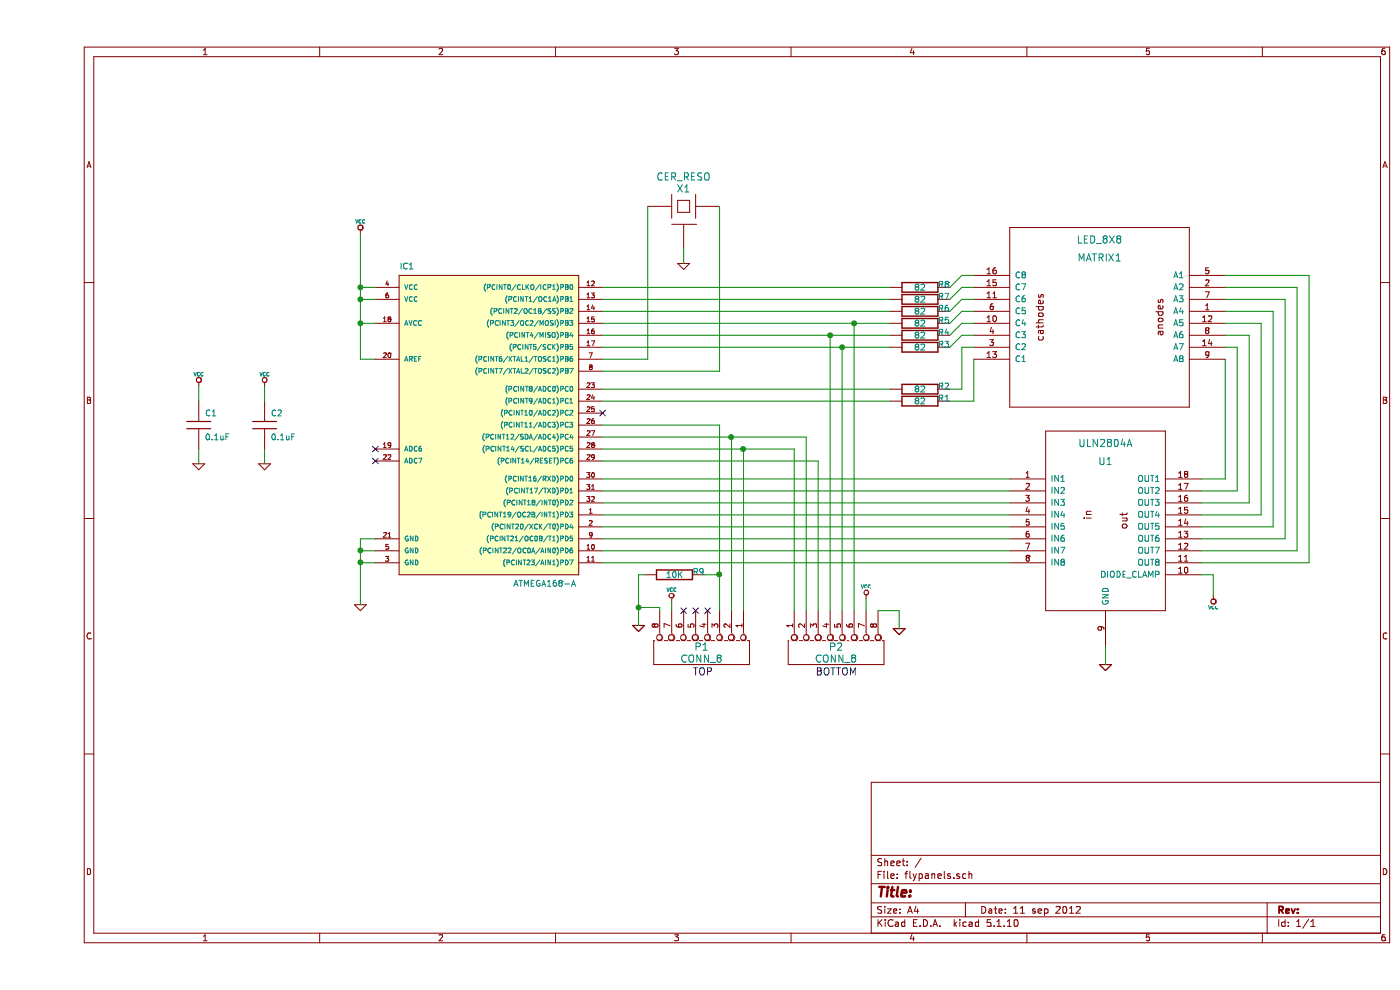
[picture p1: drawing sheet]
EESchema Schematic File Version 4
EELAYER 30 0
EELAYER END
$Descr A4 11693 8268
encoding utf-8
Sheet 1 1
Title ""
Date "11 sep 2012"
Rev ""
Comp ""
Comment1 ""
Comment2 ""
Comment3 ""
Comment4 ""
$EndDescr
Wire Wire Line
	2825 4700 2700 4700
Wire Wire Line
	2825 4500 2700 4500
Wire Wire Line
	2825 2700 2700 2700
Wire Wire Line
	2700 2400 2825 2400
Wire Wire Line
	5100 1725 5100 3000
Wire Wire Line
	5100 3000 4725 3000
Wire Wire Line
	1350 3225 1350 3350
Connection ~ 6725 2900
Wire Wire Line
	6725 5100 6725 2900
Wire Wire Line
	7825 2300 7725 2300
Wire Wire Line
	7725 2300 7625 2400
Wire Wire Line
	7825 2500 7725 2500
Wire Wire Line
	7725 2500 7625 2600
Wire Wire Line
	7625 2700 7725 2600
Wire Wire Line
	7825 2700 7725 2700
Wire Wire Line
	7825 2800 7725 2800
Wire Wire Line
	10525 2400 10525 4600
Wire Wire Line
	10325 2600 10325 4400
Wire Wire Line
	10125 2800 10125 4200
Wire Wire Line
	9925 3000 9925 4000
Connection ~ 5700 4800
Wire Wire Line
	5575 4800 5700 4800
Connection ~ 5800 3650
Wire Wire Line
	6425 5100 6425 3650
Wire Wire Line
	6425 3650 5800 3650
Wire Wire Line
	7025 5100 7200 5100
Wire Wire Line
	4725 3550 5700 3550
Wire Wire Line
	5800 5100 5800 3650
Wire Wire Line
	5025 5075 5200 5075
Wire Wire Line
	5200 5075 5200 5100
Wire Wire Line
	4725 4500 8125 4500
Wire Wire Line
	8125 4600 4725 4600
Wire Wire Line
	4725 4400 8125 4400
Wire Wire Line
	4725 4300 8125 4300
Wire Wire Line
	4725 4000 8125 4000
Wire Wire Line
	7825 2900 7725 2900
Wire Wire Line
	9725 4700 10625 4700
Wire Wire Line
	9925 2300 10625 2300
Wire Wire Line
	9725 4500 10425 4500
Wire Wire Line
	9925 2500 10425 2500
Wire Wire Line
	9725 4300 10225 4300
Wire Wire Line
	9925 2700 10225 2700
Wire Wire Line
	9725 4100 10025 4100
Wire Wire Line
	9925 2900 10025 2900
Wire Wire Line
	7125 3350 4725 3350
Wire Wire Line
	4725 3250 7125 3250
Wire Wire Line
	8925 5550 8925 5400
Wire Wire Line
	2700 1950 2700 2400
Wire Wire Line
	7125 2800 6625 2800
Wire Wire Line
	4725 2600 7125 2600
Wire Wire Line
	4725 2400 7125 2400
Connection ~ 2700 2700
Connection ~ 2700 2400
Connection ~ 2700 4600
Wire Wire Line
	2700 4500 2700 4600
Connection ~ 2700 4700
Connection ~ 2700 2500
Wire Wire Line
	7125 2500 4725 2500
Wire Wire Line
	4725 2700 6825 2700
Wire Wire Line
	4725 2900 6725 2900
Wire Wire Line
	9925 4000 9725 4000
Wire Wire Line
	10125 2800 9925 2800
Wire Wire Line
	10125 4200 9725 4200
Wire Wire Line
	10325 2600 9925 2600
Wire Wire Line
	10325 4400 9725 4400
Wire Wire Line
	10525 2400 9925 2400
Wire Wire Line
	10525 4600 9725 4600
Wire Wire Line
	7825 3000 7825 3350
Wire Wire Line
	7825 3350 7625 3350
Wire Wire Line
	9725 4800 9825 4800
Wire Wire Line
	9825 4800 9825 4975
Wire Wire Line
	4725 4100 8125 4100
Wire Wire Line
	4725 4200 8125 4200
Wire Wire Line
	4725 4700 8125 4700
Wire Wire Line
	5300 5025 5300 5100
Wire Wire Line
	5700 3550 5700 4800
Wire Wire Line
	5900 5100 5900 3750
Wire Wire Line
	4725 3750 5900 3750
Connection ~ 5900 3750
Wire Wire Line
	7200 5100 7200 5250
Wire Wire Line
	6325 3750 6325 5100
Wire Wire Line
	6925 5100 6925 5000
Wire Wire Line
	4725 3850 6525 3850
Wire Wire Line
	6525 3850 6525 5100
Wire Wire Line
	5025 5225 5025 5075
Wire Wire Line
	5025 4800 5075 4800
Connection ~ 5025 5075
Wire Wire Line
	10025 2900 10025 4100
Wire Wire Line
	10225 2700 10225 4300
Wire Wire Line
	10425 2500 10425 4500
Wire Wire Line
	10625 2300 10625 4700
Wire Wire Line
	7725 2800 7625 2900
Wire Wire Line
	7725 2700 7625 2800
Wire Wire Line
	7625 3250 7725 3250
Wire Wire Line
	7725 3250 7725 2900
Wire Wire Line
	7725 2600 7825 2600
Wire Wire Line
	7625 2500 7725 2400
Wire Wire Line
	7725 2400 7825 2400
Wire Wire Line
	6625 5100 6625 2800
Connection ~ 6625 2800
Wire Wire Line
	6825 5100 6825 2700
Connection ~ 6825 2700
Wire Wire Line
	1350 3750 1350 3875
Wire Wire Line
	4725 3100 5700 3100
Wire Wire Line
	5700 3100 5700 1725
Wire Wire Line
	5400 2075 5400 2200
Wire Wire Line
	1900 3750 1900 3875
Wire Wire Line
	1900 3225 1900 3350
Wire Wire Line
	2825 2500 2700 2500
Wire Wire Line
	2700 3000 2825 3000
Wire Wire Line
	2825 4600 2700 4600
$Comp
L flypanels-rescue:VCC #PWR01
U 1 1
P 1900 3225
F 0 "#PWR01" H 1900 3325 30  0001 C CNN
F 1 "VCC" H 1900 3325 30  0000 C CNN
F 2 "" H 1900 3225 50  0001 C CNN
F 3 "" H 1900 3225 50  0001 C CNN
	1    1900 3225
	1    0    0    -1  
$EndComp
$Comp
L flypanels-rescue:GND #PWR02
U 1 1
P 1900 3875
F 0 "#PWR02" H 1900 3875 30  0001 C CNN
F 1 "GND" H 1900 3805 30  0001 C CNN
F 2 "" H 1900 3875 50  0001 C CNN
F 3 "" H 1900 3875 50  0001 C CNN
	1    1900 3875
	1    0    0    -1  
$EndComp
$Comp
L flypanels-rescue:C C2
U 1 1
P 1900 3550
F 0 "C2" H 1950 3650 50  0000 L CNN
F 1 "0.1uF" H 1950 3450 50  0000 L CNN
F 2 "" H 1900 3550 50  0001 C CNN
F 3 "" H 1900 3550 50  0001 C CNN
	1    1900 3550
	1    0    0    -1  
$EndComp
$Comp
L flypanels-rescue:GND #PWR03
U 1 1
P 5400 2200
F 0 "#PWR03" H 5400 2200 30  0001 C CNN
F 1 "GND" H 5400 2130 30  0001 C CNN
F 2 "" H 5400 2200 50  0001 C CNN
F 3 "" H 5400 2200 50  0001 C CNN
	1    5400 2200
	1    0    0    -1  
$EndComp
$Comp
L flypanels-rescue:CER_RESO X1
U 1 1
P 5400 1725
F 0 "X1" H 5400 1875 60  0000 C CNN
F 1 "CER_RESO" H 5400 1975 60  0000 C CNN
F 2 "" H 5400 1725 50  0001 C CNN
F 3 "" H 5400 1725 50  0001 C CNN
	1    5400 1725
	1    0    0    -1  
$EndComp
$Comp
L flypanels-rescue:C C1
U 1 1
P 1350 3550
F 0 "C1" H 1400 3650 50  0000 L CNN
F 1 "0.1uF" H 1400 3450 50  0000 L CNN
F 2 "" H 1350 3550 50  0001 C CNN
F 3 "" H 1350 3550 50  0001 C CNN
	1    1350 3550
	1    0    0    -1  
$EndComp
$Comp
L flypanels-rescue:GND #PWR04
U 1 1
P 1350 3875
F 0 "#PWR04" H 1350 3875 30  0001 C CNN
F 1 "GND" H 1350 3805 30  0001 C CNN
F 2 "" H 1350 3875 50  0001 C CNN
F 3 "" H 1350 3875 50  0001 C CNN
	1    1350 3875
	1    0    0    -1  
$EndComp
$Comp
L flypanels-rescue:VCC #PWR05
U 1 1
P 1350 3225
F 0 "#PWR05" H 1350 3325 30  0001 C CNN
F 1 "VCC" H 1350 3325 30  0000 C CNN
F 2 "" H 1350 3225 50  0001 C CNN
F 3 "" H 1350 3225 50  0001 C CNN
	1    1350 3225
	1    0    0    -1  
$EndComp
$Comp
L flypanels-rescue:R R8
U 1 1
P 7375 2400
F 0 "R8" V 7350 2600 50  0000 C CNN
F 1 "82" V 7375 2400 50  0000 C CNN
F 2 "" H 7375 2400 50  0001 C CNN
F 3 "" H 7375 2400 50  0001 C CNN
	1    7375 2400
	0    1    1    0   
$EndComp
NoConn ~ 2825 3750
NoConn ~ 2825 3850
NoConn ~ 4725 3450
$Comp
L flypanels-rescue:R R9
U 1 1
P 5325 4800
F 0 "R9" V 5300 5000 50  0000 C CNN
F 1 "10K" V 5325 4800 50  0000 C CNN
F 2 "" H 5325 4800 50  0001 C CNN
F 3 "" H 5325 4800 50  0001 C CNN
	1    5325 4800
	0    1    1    0   
$EndComp
$Comp
L flypanels-rescue:CONN_8 P2
U 1 1
P 6675 5450
F 0 "P2" V 6625 5450 60  0000 C CNN
F 1 "CONN_8" V 6725 5450 60  0000 C CNN
F 2 "" H 6675 5450 50  0001 C CNN
F 3 "" H 6675 5450 50  0001 C CNN
	1    6675 5450
	0    -1   1    0   
$EndComp
$Comp
L flypanels-rescue:VCC #PWR06
U 1 1
P 6925 5000
F 0 "#PWR06" H 6925 5100 30  0001 C CNN
F 1 "VCC" H 6925 5100 30  0000 C CNN
F 2 "" H 6925 5000 50  0001 C CNN
F 3 "" H 6925 5000 50  0001 C CNN
	1    6925 5000
	-1   0    0    -1  
$EndComp
$Comp
L flypanels-rescue:GND #PWR07
U 1 1
P 7200 5250
F 0 "#PWR07" H 7200 5250 30  0001 C CNN
F 1 "GND" H 7200 5180 30  0001 C CNN
F 2 "" H 7200 5250 50  0001 C CNN
F 3 "" H 7200 5250 50  0001 C CNN
	1    7200 5250
	-1   0    0    -1  
$EndComp
$Comp
L flypanels-rescue:GND #PWR08
U 1 1
P 7200 5250
F 0 "#PWR08" H 7200 5250 30  0001 C CNN
F 1 "GND" H 7200 5180 30  0001 C CNN
F 2 "" H 7200 5250 50  0001 C CNN
F 3 "" H 7200 5250 50  0001 C CNN
	1    7200 5250
	-1   0    0    -1  
$EndComp
Text Notes 6500 5650 0    60   ~ 0
BOTTOM
Text Notes 5475 5650 0    60   ~ 0
TOP
$Comp
L flypanels-rescue:GND #PWR09
U 1 1
P 5025 5225
F 0 "#PWR09" H 5025 5225 30  0001 C CNN
F 1 "GND" H 5025 5155 30  0001 C CNN
F 2 "" H 5025 5225 50  0001 C CNN
F 3 "" H 5025 5225 50  0001 C CNN
	1    5025 5225
	1    0    0    -1  
$EndComp
$Comp
L flypanels-rescue:GND #PWR010
U 1 1
P 5025 5225
F 0 "#PWR010" H 5025 5225 30  0001 C CNN
F 1 "GND" H 5025 5155 30  0001 C CNN
F 2 "" H 5025 5225 50  0001 C CNN
F 3 "" H 5025 5225 50  0001 C CNN
	1    5025 5225
	1    0    0    -1  
$EndComp
$Comp
L flypanels-rescue:GND #PWR011
U 1 1
P 8925 5550
F 0 "#PWR011" H 8925 5550 30  0001 C CNN
F 1 "GND" H 8925 5480 30  0001 C CNN
F 2 "" H 8925 5550 50  0001 C CNN
F 3 "" H 8925 5550 50  0001 C CNN
	1    8925 5550
	1    0    0    -1  
$EndComp
$Comp
L flypanels-rescue:VCC #PWR012
U 1 1
P 5300 5025
F 0 "#PWR012" H 5300 5125 30  0001 C CNN
F 1 "VCC" H 5300 5125 30  0000 C CNN
F 2 "" H 5300 5025 50  0001 C CNN
F 3 "" H 5300 5025 50  0001 C CNN
	1    5300 5025
	1    0    0    -1  
$EndComp
NoConn ~ 5400 5100
NoConn ~ 5500 5100
NoConn ~ 5600 5100
$Comp
L flypanels-rescue:CONN_8 P1
U 1 1
P 5550 5450
F 0 "P1" V 5500 5450 60  0000 C CNN
F 1 "CONN_8" V 5600 5450 60  0000 C CNN
F 2 "" H 5550 5450 50  0001 C CNN
F 3 "" H 5550 5450 50  0001 C CNN
	1    5550 5450
	0    1    1    0   
$EndComp
$Comp
L flypanels-rescue:R R2
U 1 1
P 7375 3250
F 0 "R2" V 7350 3450 50  0000 C CNN
F 1 "82" V 7375 3250 50  0000 C CNN
F 2 "" H 7375 3250 50  0001 C CNN
F 3 "" H 7375 3250 50  0001 C CNN
	1    7375 3250
	0    1    1    0   
$EndComp
$Comp
L flypanels-rescue:R R1
U 1 1
P 7375 3350
F 0 "R1" V 7350 3550 50  0000 C CNN
F 1 "82" V 7375 3350 50  0000 C CNN
F 2 "" H 7375 3350 50  0001 C CNN
F 3 "" H 7375 3350 50  0001 C CNN
	1    7375 3350
	0    1    1    0   
$EndComp
$Comp
L flypanels-rescue:GND #PWR013
U 1 1
P 8925 5550
F 0 "#PWR013" H 8925 5550 30  0001 C CNN
F 1 "GND" H 8925 5480 30  0001 C CNN
F 2 "" H 8925 5550 50  0001 C CNN
F 3 "" H 8925 5550 50  0001 C CNN
	1    8925 5550
	1    0    0    -1  
$EndComp
$Comp
L flypanels-rescue:VCC #PWR014
U 1 1
P 9825 4975
F 0 "#PWR014" H 9825 5075 30  0001 C CNN
F 1 "VCC" H 9825 5075 30  0000 C CNN
F 2 "" H 9825 4975 50  0001 C CNN
F 3 "" H 9825 4975 50  0001 C CNN
	1    9825 4975
	-1   0    0    1   
$EndComp
$Comp
L flypanels-rescue:ULN2804A U1
U 1 1
P 8925 4350
F 0 "U1" H 8925 4850 60  0000 C CNN
F 1 "ULN2804A" H 8925 5000 60  0000 C CNN
F 2 "" H 8925 4350 50  0001 C CNN
F 3 "" H 8925 4350 50  0001 C CNN
	1    8925 4350
	1    0    0    -1  
$EndComp
$Comp
L flypanels-rescue:R R3
U 1 1
P 7375 2900
F 0 "R3" V 7350 3100 50  0000 C CNN
F 1 "82" V 7375 2900 50  0000 C CNN
F 2 "" H 7375 2900 50  0001 C CNN
F 3 "" H 7375 2900 50  0001 C CNN
	1    7375 2900
	0    1    1    0   
$EndComp
$Comp
L flypanels-rescue:R R4
U 1 1
P 7375 2800
F 0 "R4" V 7350 3000 50  0000 C CNN
F 1 "82" V 7375 2800 50  0000 C CNN
F 2 "" H 7375 2800 50  0001 C CNN
F 3 "" H 7375 2800 50  0001 C CNN
	1    7375 2800
	0    1    1    0   
$EndComp
$Comp
L flypanels-rescue:R R6
U 1 1
P 7375 2600
F 0 "R6" V 7350 2800 50  0000 C CNN
F 1 "82" V 7375 2600 50  0000 C CNN
F 2 "" H 7375 2600 50  0001 C CNN
F 3 "" H 7375 2600 50  0001 C CNN
	1    7375 2600
	0    1    1    0   
$EndComp
$Comp
L flypanels-rescue:R R5
U 1 1
P 7375 2700
F 0 "R5" V 7350 2900 50  0000 C CNN
F 1 "82" V 7375 2700 50  0000 C CNN
F 2 "" H 7375 2700 50  0001 C CNN
F 3 "" H 7375 2700 50  0001 C CNN
	1    7375 2700
	0    1    1    0   
$EndComp
$Comp
L flypanels-rescue:R R7
U 1 1
P 7375 2500
F 0 "R7" V 7350 2700 50  0000 C CNN
F 1 "82" V 7375 2500 50  0000 C CNN
F 2 "" H 7375 2500 50  0001 C CNN
F 3 "" H 7375 2500 50  0001 C CNN
	1    7375 2500
	0    1    1    0   
$EndComp
$Comp
L flypanels-rescue:LED_8X8 MATRIX1
U 1 1
P 8875 2650
F 0 "MATRIX1" H 8875 3150 60  0000 C CNN
F 1 "LED_8X8" H 8875 3300 60  0000 C CNN
F 2 "" H 8875 2650 50  0001 C CNN
F 3 "" H 8875 2650 50  0001 C CNN
	1    8875 2650
	1    0    0    -1  
$EndComp
$Comp
L flypanels-rescue:GND #PWR015
U 1 1
P 2700 5050
F 0 "#PWR015" H 2700 5050 30  0001 C CNN
F 1 "GND" H 2700 4980 30  0001 C CNN
F 2 "" H 2700 5050 50  0001 C CNN
F 3 "" H 2700 5050 50  0001 C CNN
	1    2700 5050
	1    0    0    -1  
$EndComp
$Comp
L flypanels-rescue:VCC #PWR016
U 1 1
P 2700 1950
F 0 "#PWR016" H 2700 2050 30  0001 C CNN
F 1 "VCC" H 2700 2050 30  0000 C CNN
F 2 "" H 2700 1950 50  0001 C CNN
F 3 "" H 2700 1950 50  0001 C CNN
	1    2700 1950
	1    0    0    -1  
$EndComp
$Comp
L flypanels-rescue:ATMEGA168-A IC1
U 1 1
P 3725 3500
F 0 "IC1" H 3025 4750 50  0000 L BNN
F 1 "ATMEGA168-A" H 3975 2100 50  0000 L BNN
F 2 "TQFP32" H 3175 2150 50  0001 C CNN
F 3 "" H 3725 3500 50  0001 C CNN
	1    3725 3500
	1    0    0    -1  
$EndComp
Wire Wire Line
	6725 2900 7125 2900
Wire Wire Line
	5700 4800 5700 5100
Wire Wire Line
	5800 3650 4725 3650
Wire Wire Line
	2700 2700 2700 3000
Wire Wire Line
	2700 2400 2700 2500
Wire Wire Line
	2700 4600 2700 4700
Wire Wire Line
	2700 4700 2700 5050
Wire Wire Line
	2700 2500 2700 2700
Wire Wire Line
	5900 3750 6325 3750
Wire Wire Line
	5025 5075 5025 4800
Wire Wire Line
	6625 2800 4725 2800
Wire Wire Line
	6825 2700 7125 2700
$EndSCHEMATC
